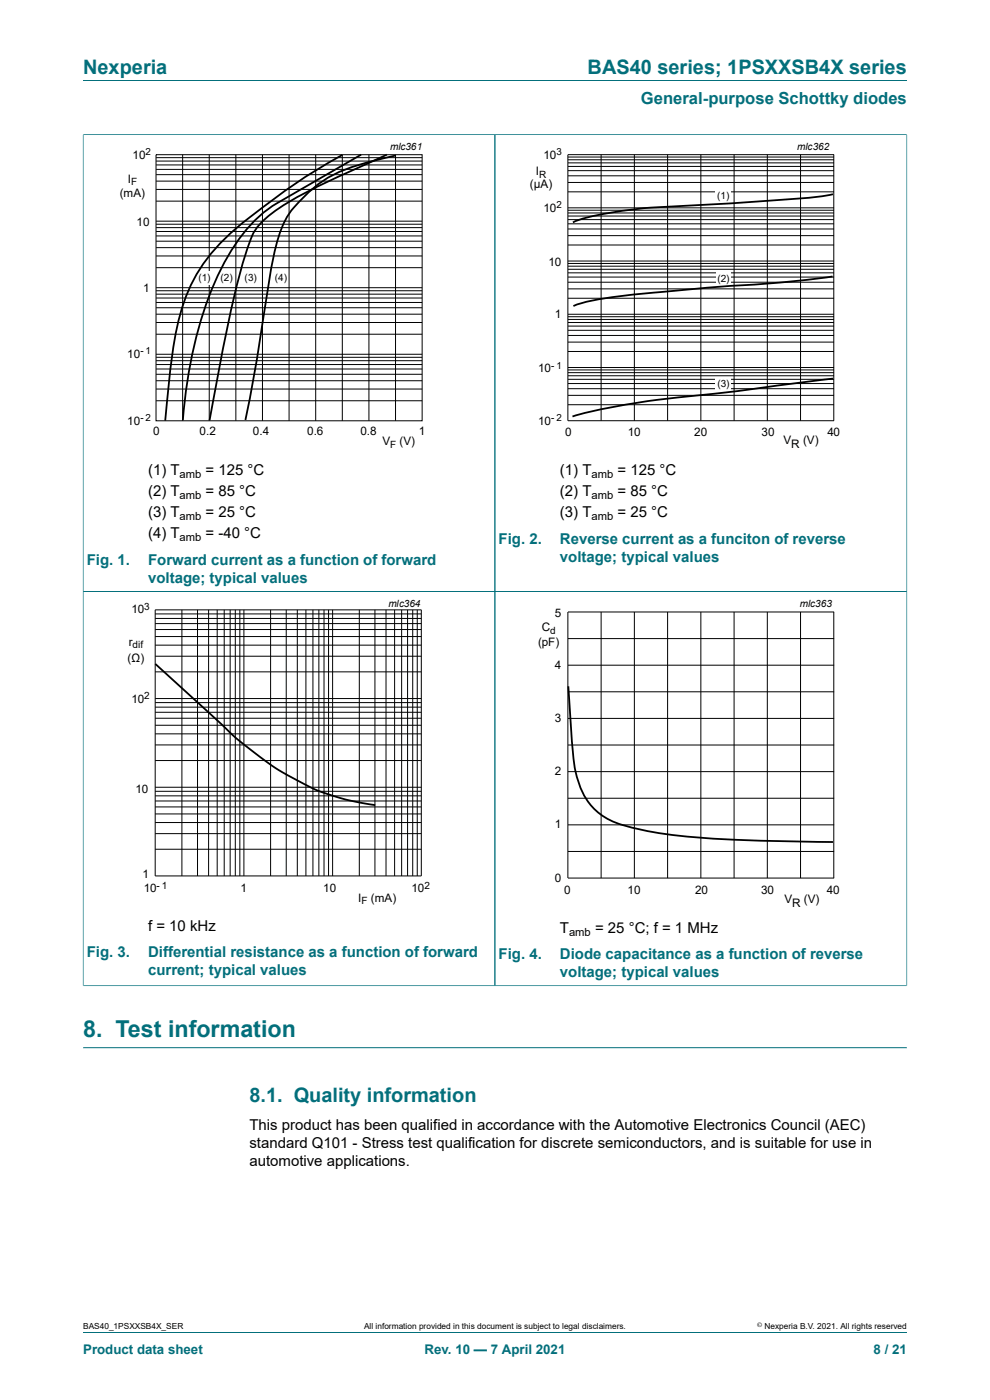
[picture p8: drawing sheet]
<svg xmlns="http://www.w3.org/2000/svg" width="210mm" height="297mm" viewBox="0 0 210 297" stroke-linecap="round" stroke-linejoin="round" font-family="sans-serif">
<path d="M17.6 17.1h174.8M17.6 28.5v97h87.4v-96.9h-87.4" fill="none" stroke="#036f7b" stroke-width=".21"/>
<g fill="none" stroke="#000" stroke-width=".21">
<path d="M33.1 32.8h56.4v56.5h-56.4zM33.1 38.4h56.4M33.1 37.1h56.4M33.1 35.9h56.4M33.1 35h56.4M33.1 34.2h56.4M33.1 33.4h56.4M38.7 32.8v56.5M44.4 32.8v56.5M50 32.8v56.5M55.7 32.8v56.5M61.3 32.8v56.5"/>
<path d="M67 32.8v56.5M72.6 32.8v56.5M78.3 32.8v56.5M83.9 32.8v56.5M33.1 56.8h56.4M33.1 54.3h56.4M33.1 52.5h56.4M33.1 51.2h56.4M33.1 50.1h56.4M33.1 49.1h56.4M33.1 48.3h56.4M33.1 47.6h56.4"/>
<path d="M33.1 46.9h56.4M33.1 42.7h56.4M33.1 40.2h56.4M33.1 79.4h56.4M33.1 78.3h56.4M33.1 77.3h56.4M33.1 76.5h56.4M33.1 75.8h56.4M33.1 75.2h56.4M33.1 70.9h56.4M33.1 68.4h56.4M33.1 66.7h56.4"/>
<path d="M33.1 65.3h56.4M33.1 64.2h56.4M33.1 63.2h56.4M33.1 62.4h56.4M33.1 61.7h56.4M33.1 61h56.4M33.1 85h56.4M33.1 82.5h56.4M33.1 80.8h56.4"/>
</g>
<g fill="#fff">
<path d="M43.1 57.6h1.9v2.9h-1.9z"/>
<path d="M47.1 57.6h2.4v2.9h-2.4z"/>
<path d="M51.8 57.6h3v2.9h-3z"/>
<path d="M58.3 57.6h2.7v2.9h-2.7z"/>
</g>
<path d="M72.6 32.9a135 135 0 0 0-25.2 18 35.8 35.8 0 0 0-10.3 21l-1 6.8-1.1 10.5M76.6 32.8l-15.7 9.1a30.1 30.1 0 0 0-13 13.2 81.8 81.8 0 0 0-8.8 31.2l-.3 2.9M82.1 32.8l-3.5 1.6a153 153 0 0 0-18.7 9.3 16.3 16.3 0 0 0-6.4 6.3 147 147 0 0 0-6.4 25.1l-2.6 14.1M84 33a52.5 52.5 0 0 0-14.4 4.7 29.6 29.6 0 0 0-8.7 8.4 38.5 38.5 0 0 0-3.7 12.5l-1 6.7a376 376 0 0 1-4.1 23.8" fill="none" stroke="#000" stroke-width=".38"/>
<path d="M20.4 30h81.8v66.3h-81.8z" fill="none" stroke="#fff" stroke-width=".21"/>
<path d="M192.4 28.5v97h-87.4v-96.9h87.4" fill="none" stroke="#036f7b" stroke-width=".21"/>
<g fill="none" stroke="#000" stroke-width=".21">
<path d="M120.5 32.8v56.5M120.5 38.7h56.4M120.5 37.3h56.4M120.5 36.2h56.4M120.5 35.3h56.4M120.5 34.6h56.4M120.5 33.9h56.4M120.5 33.3h56.4M120.5 32.8h56.4M127.5 32.8v56.5M134.6 32.8v56.5M141.6 32.8v56.5"/>
<path d="M148.7 32.8v56.5M155.7 32.8v56.5M162.8 32.8v56.5M169.8 32.8v56.5M176.9 32.8v56.5M120.5 59.9h56.4M120.5 58.8h56.4M120.5 57.9h56.4M120.5 57.1h56.4M120.5 56.5h56.4M120.5 55.9h56.4M120.5 55.4h56.4"/>
<path d="M120.5 52h56.4M120.5 50h56.4M120.5 48.6h56.4M120.5 47.5h56.4M120.5 46.6h56.4M120.5 45.8h56.4M120.5 45.2h56.4M120.5 44.6h56.4M120.5 44.1h56.4M120.5 40.7h56.4M120.5 79.7h56.4M120.5 79.1h56.4"/>
<path d="M120.5 78.5h56.4M120.5 78h56.4M120.5 74.6h56.4M120.5 72.6h56.4M120.5 71.2h56.4M120.5 70.1h56.4M120.5 69.2h56.4M120.5 68.4h56.4M120.5 67.8h56.4M120.5 67.2h56.4M120.5 66.7h56.4M120.5 63.3h56.4"/>
<path d="M120.5 61.3h56.4M120.5 85.9h56.4M120.5 83.9h56.4M120.5 82.5h56.4M120.5 81.4h56.4M120.5 80.5h56.4M120.5 89.3h56.4"/>
</g>
<g fill="#fff">
<path d="M151.8 40.5h3.3v2.9h-3.3z"/>
<path d="M151.8 57.6h3.2v2.9h-3.2z"/>
<path d="M151.8 80.1h3.2v2.9h-3.2z"/>
</g>
<path d="M176.6 58.7a277.6 277.6 0 0 1-25.2 2.2l-4.5 .4a278.1 278.1 0 0 0-21.6 2.5l-3.7 1.1M176.7 41.2a164.9 164.9 0 0 1-17.6 1.7l-4.8 .3a265.3 265.3 0 0 0-22.7 1.6 39.9 39.9 0 0 0-10.1 2.4M176.7 80.3l-7.7 1a684.3 684.3 0 0 1-30.8 3.7l-5.8 .9a88.2 88.2 0 0 0-11 2.5M32.9 140.8l16.8 15.4 4.4 3.6a58.4 58.4 0 0 0 15.5 8.7 51.2 51.2 0 0 0 10 2.3M120.5 145.6l.5 6.3a64.7 64.7 0 0 0 1.5 13.3 13.4 13.4 0 0 0 10.6 10.1 99.9 99.9 0 0 0 22.6 2.8l21 .5" fill="none" stroke="#000" stroke-width=".38"/>
<path d="M107.8 30h81.8v66.3h-81.8zM20.4 126.7h81.8v66.3h-81.8zM107.8 127h81.8v66.3h-81.8z" fill="none" stroke="#fff" stroke-width=".21"/>
<path d="M17.6 28.6v180.6M17.7 28.6h174.6M105 28.6v180.5M192.4 28.6v180.6M17.6 125.5h174.8M17.6 209.1h174.8M17.6 222.3h174.8M17.6 282.6h174.8" fill="none" stroke="#036f7b" stroke-width=".21"/>
<g fill="none" stroke="#000" stroke-width=".21">
<path d="M32.9 129.4h56.5v56.4h-56.5zM32.9 139.2h56.5M32.9 136.9h56.5M32.9 135h56.5M32.9 133.6h56.5M32.9 132.3h56.5M32.9 131.2h56.5M32.9 130.2h56.5M38.6 129.4v56.4M41.9 129.4v56.4M44.2 129.4v56.4M46.1 129.4v56.4"/>
<path d="M47.6 129.4v56.4M48.8 129.4v56.4M49.9 129.4v56.4M50.9 129.4v56.4M51.7 129.4v56.4M57.4 129.4v56.4M60.7 129.4v56.4M63.1 129.4v56.4M64.9 129.4v56.4M66.4 129.4v56.4M67.6 129.4v56.4M68.7 129.4v56.4"/>
<path d="M69.7 129.4v56.4M70.6 129.4v56.4M76.2 129.4v56.4M79.5 129.4v56.4M81.9 129.4v56.4M83.7 129.4v56.4M85.2 129.4v56.4M86.5 129.4v56.4M87.5 129.4v56.4M88.5 129.4v56.4M120.5 129.8v56.5M120.5 129.8h56.4"/>
<path d="M120.5 135.5h56.4M127.5 129.8v56.5M134.6 129.8v56.5M141.6 129.8v56.5M148.7 129.8v56.5M155.7 129.8v56.5M162.8 129.8v56.5M169.8 129.8v56.5M176.9 129.8v56.5M32.9 158h56.5M32.9 155.7h56.5M32.9 153.9h56.5"/>
<path d="M32.9 152.4h56.5M32.9 151.1h56.5M32.9 150h56.5M32.9 149.1h56.5M32.9 148.2h56.5M32.9 142.5h56.5M120.5 158h56.4M120.5 146.8h56.4M120.5 152.4h56.4M120.5 141.1h56.4M32.9 176.8h56.5M32.9 174.5h56.5"/>
<path d="M32.9 172.7h56.5M32.9 171.2h56.5M32.9 169.9h56.5M32.9 168.8h56.5M32.9 167.9h56.5M32.9 167h56.5M32.9 161.3h56.5M120.5 163.7h56.4M120.5 169.3h56.4M120.5 175h56.4M32.9 180.2h56.5M120.5 180.6h56.4"/>
<path d="M120.5 186.3h56.4"/>
</g>
<text font-size="4.9" fill="#036f7b" x="17.6" y="219.9">8. Test information</text>
<g font-size="4.2" fill="#036f7b">
<text x="17.6" y="15.6">Nexperia</text>
<text x="124.6" y="15.6">BAS40 series; 1PSXXSB4X series</text>
<text x="52.9" y="233.7">8.1. Quality information</text>
</g>
<text font-size="3.5" fill="#036f7b" x="136" y="22">General-purpose Schottky diodes</text>
<g font-size="3.2">
<text x="31.4" y="100.9">(1) T</text>
<text x="43.6" y="100.9">= 125 °C</text>
<text x="118.8" y="100.9">(1) T</text>
<text x="131" y="100.9">= 125 °C</text>
<text x="31.4" y="105.3">(2) T</text>
<text x="43.6" y="105.3">= 85 °C</text>
<text x="118.8" y="105.3">(2) T</text>
<text x="131" y="105.3">= 85 °C</text>
<text x="31.4" y="109.8">(3) T</text>
<text x="43.6" y="109.8">= 25 °C</text>
<text x="118.8" y="109.8">(3) T</text>
<text x="131" y="109.8">= 25 °C</text>
<text x="31.4" y="114.2">(4) T</text>
<text x="43.6" y="114.2">= -40 °C</text>
<text x="31.4" y="197.5">f = 10 kHz</text>
<text x="118.8" y="197.9">T</text>
<text x="126.2" y="197.9">= 25 °C; f = 1 MHz</text>
<text x="52.9" y="239.8">This product has been qualified in accordance with the Automotive Electronics Council (AEC)</text>
<text x="52.9" y="243.6">standard Q101 - Stress test qualification for discrete semiconductors, and is suitable for use in</text>
<text x="52.9" y="247.4">automotive applications.</text>
</g>
<g font-size="3.2" fill="#036f7b">
<text x="18.4" y="119.8">Fig. 1.</text>
<text x="31.4" y="119.8">Forward current as a function of forward</text>
<text x="105.8" y="115.3">Fig. 2.</text>
<text x="118.8" y="115.3">Reverse current as a funciton of reverse</text>
<text x="118.8" y="119.1">voltage; typical values</text>
<text x="31.4" y="123.6">voltage; typical values</text>
<text x="18.4" y="203.1">Fig. 3.</text>
<text x="31.4" y="203.1">Differential resistance as a function of forward</text>
<text x="105.8" y="203.5">Fig. 4.</text>
<text x="118.8" y="203.5">Diode capacitance as a function of reverse</text>
<text x="31.4" y="206.9">current; typical values</text>
<text x="118.8" y="207.3">voltage; typical values</text>
</g>
<g font-size="2.8" fill="#036f7b">
<text x="17.6" y="287.2">Product data sheet</text>
<text x="90.1" y="287.2">Rev. 10 — 7 April 2021</text>
<text x="185.3" y="287.2">8 / 21</text>
</g>
<g font-size="2.5">
<text x="28.1" y="33.7">10</text>
<text x="115.3" y="33.7">10</text>
<text x="25.4" y="41.7">(mA)</text>
<text x="27.1" y="38.7">I</text>
<text x="112.4" y="39.9">(µA)</text>
<text x="113.6" y="37.2">I</text>
<text x="28.9" y="48">10</text>
<text x="115.3" y="45">10</text>
<text x="116.3" y="56.4">10</text>
<text x="30.3" y="62">1</text>
<text x="117.7" y="67.4">1</text>
<text x="27" y="76">10</text>
<text x="114.2" y="79">10</text>
<text x="27" y="90.1">10</text>
<text x="32.5" y="92.3">0</text>
<text x="42.3" y="92.3">0.2</text>
<text x="53.6" y="92.3">0.4</text>
<text x="65.1" y="92.3">0.6</text>
<text x="76.4" y="92.3">0.8</text>
<text x="81.1" y="94.4">V</text>
<text x="84.8" y="94.4">(V)</text>
<text x="88.8" y="92.3">1</text>
<text x="114.2" y="90.2">10</text>
<text x="119.9" y="92.6">0</text>
<text x="133.1" y="92.6">10</text>
<text x="147.2" y="92.6">20</text>
<text x="161.5" y="92.6">30</text>
<text x="166.2" y="94.2">V</text>
<text x="167.8" y="95.1">R</text>
<text x="170.4" y="94.2">(V)</text>
<text x="175.5" y="92.6">40</text>
<text x="27.9" y="130.1">10</text>
<text x="117.7" y="130.9">5</text>
<text x="27.3" y="137">r</text>
<text x="114.1" y="137">(pF)</text>
<text x="114.9" y="133.9">C</text>
<text x="27" y="140.5">(Ω)</text>
<text x="117.7" y="141.9">4</text>
<text x="27.9" y="149.2">10</text>
<text x="117.7" y="153.1">3</text>
<text x="117.7" y="164.5">2</text>
<text x="28.8" y="168.2">10</text>
<text x="117.7" y="175.7">1</text>
<text x="30.2" y="186.4">1</text>
<text x="30.5" y="189.2">10</text>
<text x="51" y="189.2">1</text>
<text x="68.6" y="189.2">10</text>
<text x="76" y="191.3">I</text>
<text x="78.7" y="191.3">(mA)</text>
<text x="87.3" y="189.2">10</text>
<text x="117.7" y="187.1">0</text>
<text x="119.7" y="189.6">0</text>
<text x="133.1" y="189.6">10</text>
<text x="147.5" y="189.6">20</text>
<text x="161.4" y="189.6">30</text>
<text x="166.4" y="191.6">V</text>
<text x="170.5" y="191.6">(V)</text>
<text x="175.4" y="189.6">40</text>
<text x="168.1" y="192.4">R</text>
</g>
<g font-size="2.4">
<text x="38.1" y="101.5">amb</text>
<text x="125.5" y="101.5">amb</text>
<text x="38.1" y="105.9">amb</text>
<text x="125.5" y="105.9">amb</text>
<text x="38.1" y="110.4">amb</text>
<text x="125.5" y="110.4">amb</text>
<text x="38.1" y="114.8">amb</text>
<text x="120.7" y="198.5">amb</text>
</g>
<g font-size="2.1">
<text x="30.9" y="32.8">2</text>
<text x="82.7" y="31.8">mlc361</text>
<text x="118" y="32.9">3</text>
<text x="169.1" y="31.8">mlc362</text>
<text x="27.8" y="39.3">F</text>
<text x="114.3" y="37.7">R</text>
<text x="118" y="44.2">2</text>
<text x="152.1" y="42.2">(1)</text>
<text x="42.1" y="59.7">(1)</text>
<text x="46.8" y="59.7">(</text>
<text x="47.5" y="59.7">2)</text>
<text x="51.9" y="59.7">(3)</text>
<text x="58.3" y="59.7">(4)</text>
<text x="152.2" y="59.8">(2)</text>
<text x="29.8" y="75.2">- 1</text>
<text x="116.9" y="78.2">- 1</text>
<text x="152.2" y="82.1">(3)</text>
<text x="29.8" y="89.3">- 2</text>
<text x="116.9" y="89.4">- 2</text>
<text x="82.8" y="94.9">F</text>
<text x="30.6" y="129.3">3</text>
<text x="82.4" y="128.8">mlc364</text>
<text x="169.6" y="128.7">mlc363</text>
<text x="28.1" y="137.4">dif</text>
<text x="116.7" y="134.4">d</text>
<text x="30.6" y="148.4">2</text>
<text x="33.2" y="188.5">- 1</text>
<text x="76.7" y="191.8">F</text>
<text x="90" y="188.5">2</text>
</g>
<g font-size="1.8">
<text x="17.6" y="282">BAS40_1PSXXSB4X_SER</text>
<text x="77.2" y="282">All information provided in this document is subject to legal disclaimers.</text>
<text x="162.2" y="282">Nexperia B.V. 2021. All rights reserved</text>
</g>
<text font-size="1.4" x="160.6" y="281.6">©</text>
</svg>
